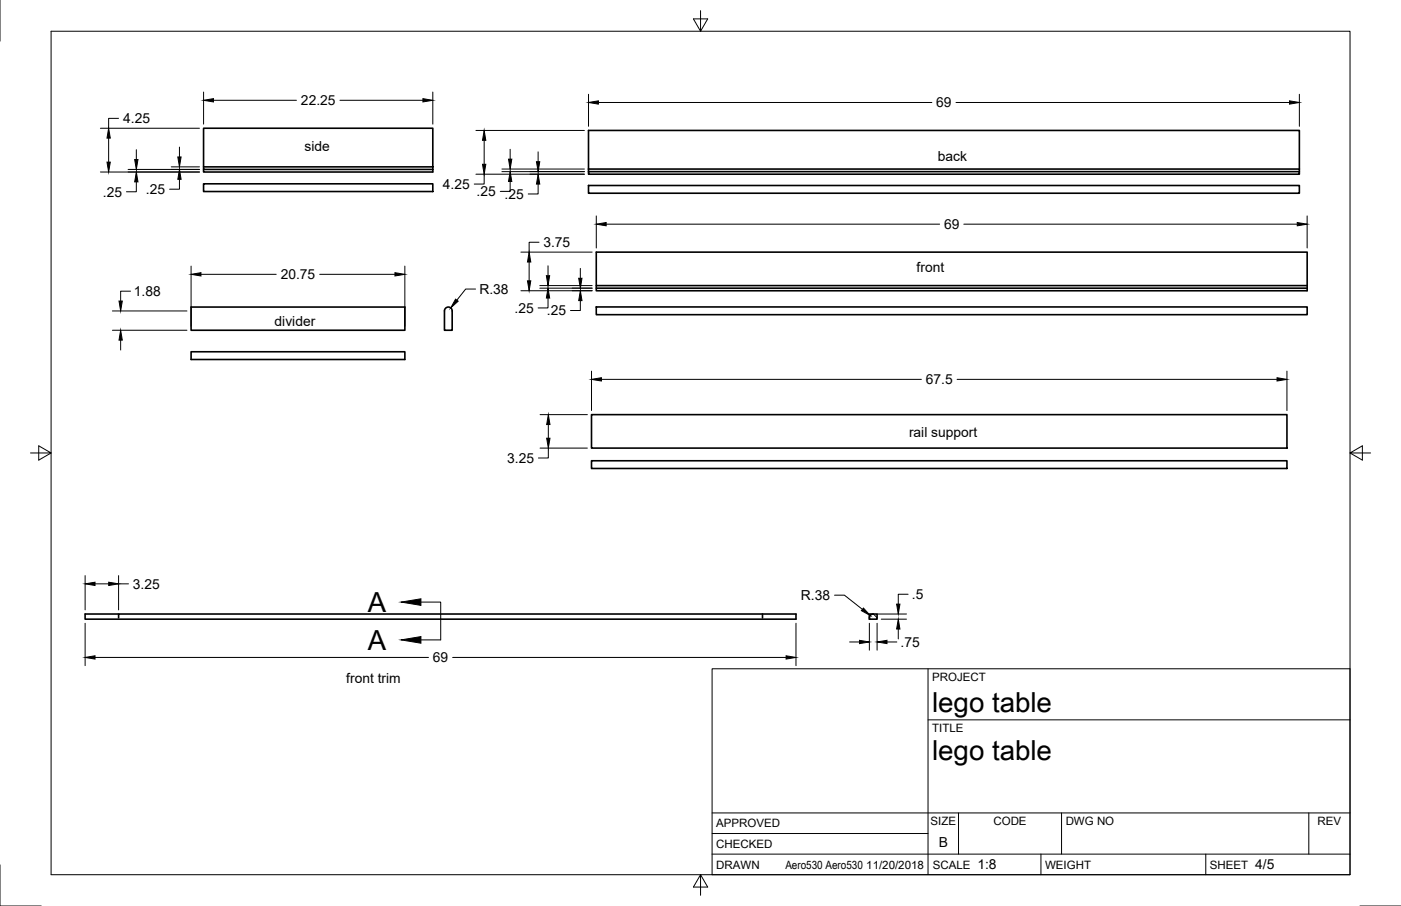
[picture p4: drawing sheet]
<svg xmlns="http://www.w3.org/2000/svg" width="432mm" height="279mm" viewBox="0 0 432 279" stroke-linecap="round" stroke-linejoin="round" font-family="sans-serif">
<!-- layer: Visible -->
<g fill="none" stroke="#000" stroke-width=".5">
<path d="M62.7 52.3v.7h70.7v-.7M62.7 51.5v.8h70.7M62.7 56.7h70.7v2.4h-70.7zM133.4 51.5v-11.9h-70.7v11.9h70.7v.8M181.4 52.1v-11.9h219.1v11.9M181.4 52.1v.8h219.1v.8h-219.1v-.8M181.4 52.1h219.1v.8M181.4 57.2h219.1v2.4h-219.1zM58.9 94.7h65.9v7.1h-65.9zM137.5 94.9l1.1-.1 .7 .7 .1 6.3h-2.4v-5.9zM183.8 88.1v-10.3h219.1v11.9h-219.1v-.8h219.1M183.8 94.7h219.1v2.3h-219.1z"/>
<path d="M402.9 88.1h-219.1v.8M58.9 108.5h65.9v2.4h-65.9zM182.3 127.9h214.3v10.3h-214.3zM182.3 142.1h214.3v2.4h-214.3zM36.6 189.4h-10.4v1.5h219.1v-1.5h-208.7v1.1M235 189.4v1.1M267.9 189.4h2.4v1.5h-2.4zM269.1 189.3l-.7 .3-.5 .9"/>
</g>
<!-- layer: Border -->
<path d="M0 0v12.7M15.7 9.6h400.4v260.1h-400.4zM215.9 3.3v6.3l-2.2-3.8h4.4l-2.2 3.8M9.4 139.7h6.3l-3.8-2.2v4.4l3.8-2.2M416.1 139.7l3.8 2.2v-4.4l-3.8 2.2h6.3M0 266.7v12.7h12.7M215.9 269.7l2.2 3.9h-4.4l2.2-3.9v6.4M419.1 279.4h12.7" fill="none" stroke="#000" stroke-width=".31"/>
<!-- layer: Titleblock -->
<path d="M219.5 206.2h196.6v63.5h-196.6zM286 206.2v63.5M286 222h130.1M219.5 257h66.5M219.5 250.7h196.6M295.4 250.7v12.7M327.2 250.7v12.7M403.4 250.7v12.7M219.5 263.4h196.6M320.8 263.4v6.3M371.6 263.4v6.3" fill="none" stroke="#000" stroke-width=".31"/>
<!-- layer: Dimensions -->
<g fill="none" stroke="#000" stroke-width=".31">
<path d="M30.9 39.6h30.6M36.5 36.5h-3v3.1M62.7 28.4v9.9M65.8 30.9h25.6M104.8 30.9h25.6M133.4 28.4v9.9M181.4 29.1v9.9M184.4 31.6h102.8M294.6 31.6h102.8M400.5 29.1v9.9M30.9 53h30.6M33.5 42.6v7.4"/>
<path d="M39.5 52.3h22M42 56.1v3h-3M42 46.2v3M52.8 51.5h8.7M55.3 55.3v3h-3M55.3 45.4v3M146.7 40.2h33.4M146.7 53.7h33.4M149.2 53.7v3.1h-3M149.2 43.3v7.4M154.7 52.9h25.4M154.7 52.1h25.4"/>
<path d="M157.2 56v3h-3M157.2 46v3.1M165.9 56.8v3h-3.1M165.9 46.8v3.1M160.5 77.8h22M166.1 74.7h-3v3.1M183.8 66.6v9.9M186.8 69.1h102.8M297 69.1h102.8M402.9 66.6v9.9M34.6 95.9h23M40.2 89.8h-3v3"/>
<path d="M58.9 82.1v18.5M61.9 84.6h23.2M98.5 84.6h23.2M124.8 82.1v18.5M146.6 89.1h-3.1l-2.7 3.5M160.5 89.7h22M163.1 80.8v5.8M166.4 88.9h16.1M166.4 88.1h16.1M168.9 91.9v3.1h-3M168.9 82v3M178.9 92.7v3.1h-3.1"/>
<path d="M178.9 82.8v3M34.6 101.8h23M37.2 104.9v3M182.3 114.4v12.2M185.4 117h98.6M295 117h98.6M396.6 114.4v12.2M166.5 127.9h14.5M166.5 138.2h14.5M169 138.2v3h-3.1M169 130.9v4.2M26.2 177.5v10.6"/>
<path d="M36.6 177.5v10.6M26.2 192.2v13.1M29.3 180.1h4.2M36.6 180.1h3M245.3 192.2v13.1M257.2 183.5h3.1l5.5 4.4M261.8 198h3.1M267.9 192.2v8.3M270.3 192.2v8.3M270.4 189.4h9M271.6 190.9h7.8M273.4 198h3"/>
<path d="M276.9 194v3M279.9 183.3h-3v3M29.3 202.7h102.8M139.5 202.7h102.8"/>
</g>
<g fill="#000" stroke="#000" stroke-width=".31">
<path d="M62.7 30.9l3.1-.5v1zM130.4 30.4l3 .5-3 .5zM181.4 31.6l3-.5v1zM397.4 31.1l3.1 .5-3.1 .5zM33 50h1l-.5 3zM33.5 39.6l.5 3h-1zM41.5 49.2h1l-.5 3.1zM42 53l.5 3.1h-1zM54.8 48.4h1l-.5 3.1zM55.3 52.3l.5 3h-1zM149.2 40.2l.5 3.1h-1zM148.7 50.7h1l-.5 3z"/>
<path d="M156.7 49.1h1l-.5 3zM157.2 52.9l.5 3.1h-1zM165.3 49.9h1.1l-.5 3zM165.9 53.7l.5 3.1h-1.1zM183.8 69.1l3-.5v1zM399.8 68.6l3.1 .5-3.1 .5zM36.7 92.8h1l-.5 3.1zM58.9 84.6l3-.5v1zM121.7 84.1l3.1 .5-3.1 .5zM140.4 92.3l.8 .6-2.3 2.1zM162.6 86.6h1l-.5 3.1zM163.1 77.8l.5 3h-1z"/>
<path d="M168.4 85h1l-.5 3.1zM168.9 88.9l.5 3h-1zM178.4 85.8h1l-.5 3.1zM178.9 89.7l.5 3h-1zM37.2 101.8l.5 3.1h-1zM182.3 117l3.1-.5v1zM393.6 116.5l3 .5-3 .5zM169 127.9l.5 3h-1zM168.5 135.1h1l-.5 3.1zM26.2 180.1l3.1-.6v1.1zM33.5 179.5l3.1 .6-3.1 .5zM264.9 197.5l3 .5-3 .5z"/>
<path d="M266.1 187.5l2.1 2.3-2.7-1.5zM270.3 198l3.1-.5v1zM276.9 190.9l.5 3.1h-1.1zM276.3 186.3h1.1l-.5 3.1zM26.2 202.7l3.1-.5v1.1zM242.3 202.2l3 .5-3 .6z"/>
</g>
<!-- layer: Hatching -->
<path d="M269.2 189.4l1.1 1.1" fill="none" stroke="#000" stroke-width=".31"/>
<!-- layer: Annotations -->
<path d="M129.7 185.7h6.1v11.6h-6.1" fill="none" stroke="#000" stroke-width=".31"/>
<path d="M123.6 185.7l6.1-1v2zM123.6 197.3l6.1-1v2.1z" fill="#000" stroke="#000" stroke-width=".31"/>
<g font-size="8.5">
<text x="113.4" y="188.7">A</text>
<text x="113.4" y="200.4">A</text>
<text x="287.3" y="219.5">lego table</text>
<text x="287.3" y="234.4">lego table</text>
</g>
<g font-size="4.3">
<text x="92.8" y="32.4">22.25</text>
<text x="288.6" y="33.1">69</text>
<text x="38" y="38">4.25</text>
<text x="93.9" y="46.5">side</text>
<text x="289.1" y="49.7">back</text>
<text x="45" y="59.8">.25</text>
<text x="136.5" y="58.3">4.25</text>
<text x="31.7" y="60.6">.25</text>
<text x="146.9" y="60.5">.25 .25</text>
<text x="291" y="70.6">69</text>
<text x="167.5" y="76.2">3.75</text>
<text x="282.5" y="83.8">front</text>
<text x="86.5" y="86.1">20.75</text>
<text x="41.3" y="91.3">1.88</text>
<text x="147.8" y="90.6">R.38</text>
<text x="84.6" y="100.5">divider</text>
<text x="158.6" y="96.5">.25</text>
<text x="168.5" y="97.3">.25</text>
<text x="285.3" y="118.5">67.5</text>
<text x="280.2" y="134.6">rail support</text>
<text x="156.3" y="142.7">3.25</text>
<text x="41" y="181.5">3.25</text>
<text x="246.9" y="185">R.38</text>
<text x="281" y="184.8">.5</text>
<text x="277.6" y="199.5">.75</text>
<text x="133.4" y="204.2">69</text>
<text x="106.7" y="210.7">front trim</text>
<text x="289.3" y="261.2">B</text>
<text x="301.3" y="268.1">1:8</text>
<text x="386.9" y="268.1">4/5</text>
</g>
<g font-size="3.5">
<text x="287.3" y="210.1">PROJECT</text>
<text x="287.3" y="225.8">TITLE</text>
<text x="220.7" y="255.1">APPROVED</text>
<text x="286.8" y="254.5">SIZE</text>
<text x="306.2" y="254.5">CODE</text>
<text x="328.4" y="254.5">DWG NO</text>
<text x="406.1" y="254.5">REV</text>
<text x="220.7" y="261.5">CHECKED</text>
<text x="220.7" y="267.8">DRAWN</text>
<text x="242.1" y="267.8">Aero530 Aero530</text>
<text x="267" y="267.8">11/20/2018</text>
<text x="287.5" y="267.8">SCALE</text>
<text x="322.1" y="267.8">WEIGHT</text>
<text x="372.9" y="267.8">SHEET</text>
</g>
</svg>
